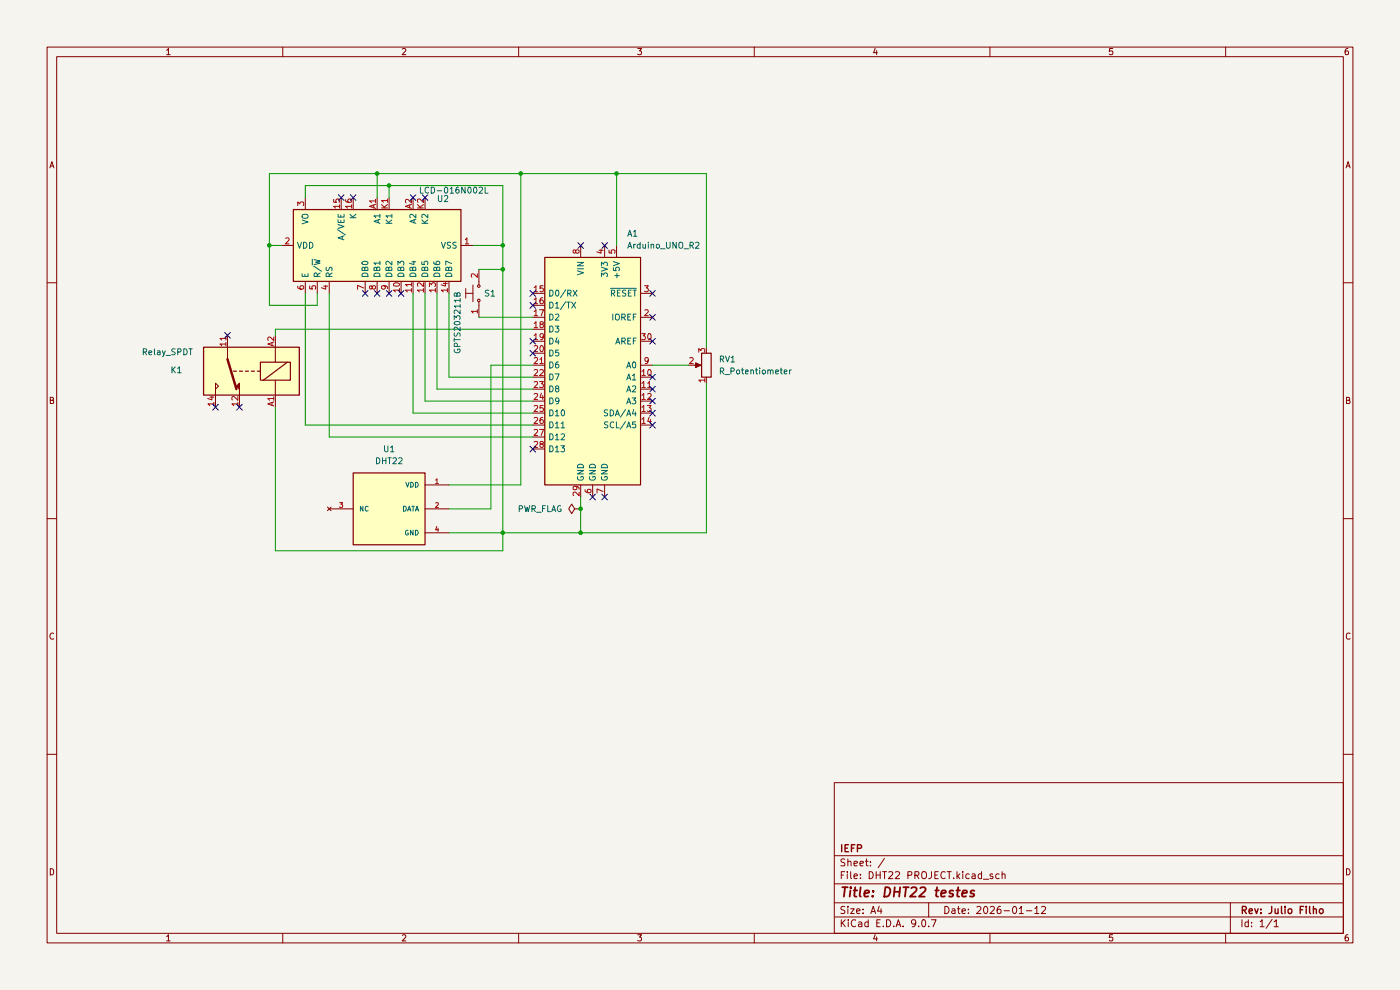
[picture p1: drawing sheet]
(kicad_sch
 (version 20250114)
 (generator "eeschema")
 (generator_version "9.0")
 (paper "A4")
 (title_block
  (title "DHT22 testes ")
  (date "2026-01-12")
  (rev "Julio Filho")
  (company "IEFP"))
 (lib_symbols
  (symbol "DHT22:DHT22"
   (pin_names
    (offset 1.016)) (exclude_from_sim no) (in_bom yes) (on_board yes)
   (property "Reference" "U" (at -7.62 8.382 0) (effects (font (size 1.27 1.27)) (justify left bottom)))
   (property "Value" "DHT22" (at -7.62 -10.16 0) (effects (font (size 1.27 1.27)) (justify left bottom)))
   (property "Footprint" "DHT22:XDCR_DHT22" (at 0 0 0) (effects (font (size 1.27 1.27)) (justify bottom) (hide yes)))
   (property "Datasheet" "" (at 0 0 0) (effects (font (size 1.27 1.27)) (hide yes)))
   (property "Description" "" (at 0 0 0) (effects (font (size 1.27 1.27)) (hide yes)))
   (property "MF" "Aosong Electronics" (at 0 0 0) (effects (font (size 1.27 1.27)) (justify bottom) (hide yes)))
   (property "MAXIMUM_PACKAGE_HEIGHT" "7.8 mm" (at 0 0 0) (effects (font (size 1.27 1.27)) (justify bottom) (hide yes)))
   (property "CREATOR" "KARTHIK" (at 0 0 0) (effects (font (size 1.27 1.27)) (justify bottom) (hide yes)))
   (property "Price" "None" (at 0 0 0) (effects (font (size 1.27 1.27)) (justify bottom) (hide yes)))
   (property "Package" "Package" (at 0 0 0) (effects (font (size 1.27 1.27)) (justify bottom) (hide yes)))
   (property "Check_prices" "https://www.snapeda.com/parts/DHT22/Aosong+Electronics/view-part/?ref=eda" (at 0 0 0) (effects (font (size 1.27 1.27)) (justify bottom) (hide yes)))
   (property "STANDARD" "IPC-7351B" (at 0 0 0) (effects (font (size 1.27 1.27)) (justify bottom) (hide yes)))
   (property "SnapEDA_Link" "https://www.snapeda.com/parts/DHT22/Aosong+Electronics/view-part/?ref=snap" (at 0 0 0) (effects (font (size 1.27 1.27)) (justify bottom) (hide yes)))
   (property "MP" "DHT22" (at 0 0 0) (effects (font (size 1.27 1.27)) (justify bottom) (hide yes)))
   (property "Description_1" "Capacitive-type humidity and temperature module/sensor" (at 0 0 0) (effects (font (size 1.27 1.27)) (justify bottom) (hide yes)))
   (property "Availability" "Not in stock" (at 0 0 0) (effects (font (size 1.27 1.27)) (justify bottom) (hide yes)))
   (property "MANUFACTURER" "Aosong Electronics" (at 0 0 0) (effects (font (size 1.27 1.27)) (justify bottom) (hide yes)))
   (symbol "DHT22_0_0"
    (rectangle (start -7.62 -7.62) (end 7.62 7.62) (stroke (width 0.254) (type default)) (fill (type background)))
    (pin no_connect line (at -12.7 0 0) (length 5.08) (name "NC" (effects (font (size 1.016 1.016)))) (number "3" (effects (font (size 1.016 1.016)))))
    (pin power_in line (at 12.7 5.08 180) (length 5.08) (name "VDD" (effects (font (size 1.016 1.016)))) (number "1" (effects (font (size 1.016 1.016)))))
    (pin bidirectional line (at 12.7 0 180) (length 5.08) (name "DATA" (effects (font (size 1.016 1.016)))) (number "2" (effects (font (size 1.016 1.016)))))
    (pin power_in line (at 12.7 -5.08 180) (length 5.08) (name "GND" (effects (font (size 1.016 1.016)))) (number "4" (effects (font (size 1.016 1.016))))))
   (embedded_fonts no))
  (symbol "Device:R_Potentiometer"
   (pin_names
    (offset 1.016) (hide yes)) (exclude_from_sim no) (in_bom yes) (on_board yes)
   (property "Reference" "RV" (at -4.445 0 90) (effects (font (size 1.27 1.27))))
   (property "Value" "R_Potentiometer" (at -2.54 0 90) (effects (font (size 1.27 1.27))))
   (property "Footprint" "" (at 0 0 0) (effects (font (size 1.27 1.27)) (hide yes)))
   (property "Datasheet" "~" (at 0 0 0) (effects (font (size 1.27 1.27)) (hide yes)))
   (property "Description" "Potentiometer" (at 0 0 0) (effects (font (size 1.27 1.27)) (hide yes)))
   (symbol "R_Potentiometer_0_1"
    (rectangle (start 1.016 2.54) (end -1.016 -2.54) (stroke (width 0.254) (type default)) (fill (type none)))
    (polyline (pts (xy 1.143 0) (xy 2.286 0.508) (xy 2.286 -0.508) (xy 1.143 0)) (stroke (width 0) (type default)) (fill (type outline)))
    (polyline (pts (xy 2.54 0) (xy 1.524 0)) (stroke (width 0) (type default)) (fill (type none))))
   (symbol "R_Potentiometer_1_1"
    (pin passive line (at 0 3.81 270) (length 1.27) (name "1" (effects (font (size 1.27 1.27)))) (number "1" (effects (font (size 1.27 1.27)))))
    (pin passive line (at 0 -3.81 90) (length 1.27) (name "3" (effects (font (size 1.27 1.27)))) (number "3" (effects (font (size 1.27 1.27)))))
    (pin passive line (at 3.81 0 180) (length 1.27) (name "2" (effects (font (size 1.27 1.27)))) (number "2" (effects (font (size 1.27 1.27))))))
   (embedded_fonts no))
  (symbol "Display_Character:LCD-016N002L" (exclude_from_sim no) (in_bom yes) (on_board yes)
   (property "Reference" "U" (at -6.35 18.796 0) (effects (font (size 1.27 1.27))))
   (property "Value" "LCD-016N002L" (at 8.636 18.796 0) (effects (font (size 1.27 1.27))))
   (property "Footprint" "Display:LCD-016N002L" (at 0.508 -23.368 0) (effects (font (size 1.27 1.27)) (hide yes)))
   (property "Datasheet" "http://www.vishay.com/docs/37299/37299.pdf" (at 12.7 -7.62 0) (effects (font (size 1.27 1.27)) (hide yes)))
   (property "Description" "LCD 12x2, 8 bit parallel bus, 3V or 5V VDD" (at 0 0 0) (effects (font (size 1.27 1.27)) (hide yes)))
   (symbol "LCD-016N002L_1_1"
    (rectangle (start -7.62 17.78) (end 7.62 -17.78) (stroke (width 0.254) (type default)) (fill (type background)))
    (pin input line (at -10.16 15.24 0) (length 2.54) (name "E" (effects (font (size 1.27 1.27)))) (number "6" (effects (font (size 1.27 1.27)))))
    (pin input line (at -10.16 12.7 0) (length 2.54) (name "R/~{W}" (effects (font (size 1.27 1.27)))) (number "5" (effects (font (size 1.27 1.27)))))
    (pin input line (at -10.16 10.16 0) (length 2.54) (name "RS" (effects (font (size 1.27 1.27)))) (number "4" (effects (font (size 1.27 1.27)))))
    (pin bidirectional line (at -10.16 2.54 0) (length 2.54) (name "DB0" (effects (font (size 1.27 1.27)))) (number "7" (effects (font (size 1.27 1.27)))))
    (pin bidirectional line (at -10.16 0 0) (length 2.54) (name "DB1" (effects (font (size 1.27 1.27)))) (number "8" (effects (font (size 1.27 1.27)))))
    (pin bidirectional line (at -10.16 -2.54 0) (length 2.54) (name "DB2" (effects (font (size 1.27 1.27)))) (number "9" (effects (font (size 1.27 1.27)))))
    (pin bidirectional line (at -10.16 -5.08 0) (length 2.54) (name "DB3" (effects (font (size 1.27 1.27)))) (number "10" (effects (font (size 1.27 1.27)))))
    (pin bidirectional line (at -10.16 -7.62 0) (length 2.54) (name "DB4" (effects (font (size 1.27 1.27)))) (number "11" (effects (font (size 1.27 1.27)))))
    (pin bidirectional line (at -10.16 -10.16 0) (length 2.54) (name "DB5" (effects (font (size 1.27 1.27)))) (number "12" (effects (font (size 1.27 1.27)))))
    (pin bidirectional line (at -10.16 -12.7 0) (length 2.54) (name "DB6" (effects (font (size 1.27 1.27)))) (number "13" (effects (font (size 1.27 1.27)))))
    (pin bidirectional line (at -10.16 -15.24 0) (length 2.54) (name "DB7" (effects (font (size 1.27 1.27)))) (number "14" (effects (font (size 1.27 1.27)))))
    (pin power_in line (at 0 20.32 270) (length 2.54) (name "VDD" (effects (font (size 1.27 1.27)))) (number "2" (effects (font (size 1.27 1.27)))))
    (pin power_in line (at 0 -20.32 90) (length 2.54) (name "VSS" (effects (font (size 1.27 1.27)))) (number "1" (effects (font (size 1.27 1.27)))))
    (pin input line (at 10.16 15.24 180) (length 2.54) (name "VO" (effects (font (size 1.27 1.27)))) (number "3" (effects (font (size 1.27 1.27)))))
    (pin power_in line (at 10.16 7.62 180) (length 2.54) (name "A/VEE" (effects (font (size 1.27 1.27)))) (number "15" (effects (font (size 1.27 1.27)))))
    (pin power_in line (at 10.16 5.08 180) (length 2.54) (name "K" (effects (font (size 1.27 1.27)))) (number "16" (effects (font (size 1.27 1.27)))))
    (pin power_in line (at 10.16 0 180) (length 2.54) (name "A1" (effects (font (size 1.27 1.27)))) (number "A1" (effects (font (size 1.27 1.27)))))
    (pin power_in line (at 10.16 -2.54 180) (length 2.54) (name "K1" (effects (font (size 1.27 1.27)))) (number "K1" (effects (font (size 1.27 1.27)))))
    (pin power_in line (at 10.16 -7.62 180) (length 2.54) (name "A2" (effects (font (size 1.27 1.27)))) (number "A2" (effects (font (size 1.27 1.27)))))
    (pin power_in line (at 10.16 -10.16 180) (length 2.54) (name "K2" (effects (font (size 1.27 1.27)))) (number "K2" (effects (font (size 1.27 1.27))))))
   (embedded_fonts no))
  (symbol "MCU_Module:Arduino_UNO_R2" (exclude_from_sim no) (in_bom yes) (on_board yes)
   (property "Reference" "A" (at -10.16 23.495 0) (effects (font (size 1.27 1.27)) (justify left bottom)))
   (property "Value" "Arduino_UNO_R2" (at 5.08 -26.67 0) (effects (font (size 1.27 1.27)) (justify left top)))
   (property "Footprint" "Module:Arduino_UNO_R2" (at 0 0 0) (effects (font (size 1.27 1.27)
    (italic yes)) (hide yes)))
   (property "Datasheet" "https://www.arduino.cc/en/Main/arduinoBoardUno" (at 0 0 0) (effects (font (size 1.27 1.27)) (hide yes)))
   (property "Description" "Arduino UNO Microcontroller Module, release 2" (at 0 0 0) (effects (font (size 1.27 1.27)) (hide yes)))
   (symbol "Arduino_UNO_R2_0_1"
    (rectangle (start -10.16 22.86) (end 10.16 -25.4) (stroke (width 0.254) (type default)) (fill (type background))))
   (symbol "Arduino_UNO_R2_1_1"
    (pin bidirectional line (at -12.7 15.24 0) (length 2.54) (name "D0/RX" (effects (font (size 1.27 1.27)))) (number "15" (effects (font (size 1.27 1.27)))))
    (pin bidirectional line (at -12.7 12.7 0) (length 2.54) (name "D1/TX" (effects (font (size 1.27 1.27)))) (number "16" (effects (font (size 1.27 1.27)))))
    (pin bidirectional line (at -12.7 10.16 0) (length 2.54) (name "D2" (effects (font (size 1.27 1.27)))) (number "17" (effects (font (size 1.27 1.27)))))
    (pin bidirectional line (at -12.7 7.62 0) (length 2.54) (name "D3" (effects (font (size 1.27 1.27)))) (number "18" (effects (font (size 1.27 1.27)))))
    (pin bidirectional line (at -12.7 5.08 0) (length 2.54) (name "D4" (effects (font (size 1.27 1.27)))) (number "19" (effects (font (size 1.27 1.27)))))
    (pin bidirectional line (at -12.7 2.54 0) (length 2.54) (name "D5" (effects (font (size 1.27 1.27)))) (number "20" (effects (font (size 1.27 1.27)))))
    (pin bidirectional line (at -12.7 0 0) (length 2.54) (name "D6" (effects (font (size 1.27 1.27)))) (number "21" (effects (font (size 1.27 1.27)))))
    (pin bidirectional line (at -12.7 -2.54 0) (length 2.54) (name "D7" (effects (font (size 1.27 1.27)))) (number "22" (effects (font (size 1.27 1.27)))))
    (pin bidirectional line (at -12.7 -5.08 0) (length 2.54) (name "D8" (effects (font (size 1.27 1.27)))) (number "23" (effects (font (size 1.27 1.27)))))
    (pin bidirectional line (at -12.7 -7.62 0) (length 2.54) (name "D9" (effects (font (size 1.27 1.27)))) (number "24" (effects (font (size 1.27 1.27)))))
    (pin bidirectional line (at -12.7 -10.16 0) (length 2.54) (name "D10" (effects (font (size 1.27 1.27)))) (number "25" (effects (font (size 1.27 1.27)))))
    (pin bidirectional line (at -12.7 -12.7 0) (length 2.54) (name "D11" (effects (font (size 1.27 1.27)))) (number "26" (effects (font (size 1.27 1.27)))))
    (pin bidirectional line (at -12.7 -15.24 0) (length 2.54) (name "D12" (effects (font (size 1.27 1.27)))) (number "27" (effects (font (size 1.27 1.27)))))
    (pin bidirectional line (at -12.7 -17.78 0) (length 2.54) (name "D13" (effects (font (size 1.27 1.27)))) (number "28" (effects (font (size 1.27 1.27)))))
    (pin no_connect line (at -10.16 -20.32 0) (length 2.54) (hide yes) (name "NC" (effects (font (size 1.27 1.27)))) (number "1" (effects (font (size 1.27 1.27)))))
    (pin power_in line (at -2.54 25.4 270) (length 2.54) (name "VIN" (effects (font (size 1.27 1.27)))) (number "8" (effects (font (size 1.27 1.27)))))
    (pin power_in line (at -2.54 -27.94 90) (length 2.54) (name "GND" (effects (font (size 1.27 1.27)))) (number "29" (effects (font (size 1.27 1.27)))))
    (pin power_in line (at 0 -27.94 90) (length 2.54) (name "GND" (effects (font (size 1.27 1.27)))) (number "6" (effects (font (size 1.27 1.27)))))
    (pin power_out line (at 2.54 25.4 270) (length 2.54) (name "3V3" (effects (font (size 1.27 1.27)))) (number "4" (effects (font (size 1.27 1.27)))))
    (pin power_in line (at 2.54 -27.94 90) (length 2.54) (name "GND" (effects (font (size 1.27 1.27)))) (number "7" (effects (font (size 1.27 1.27)))))
    (pin power_out line (at 5.08 25.4 270) (length 2.54) (name "+5V" (effects (font (size 1.27 1.27)))) (number "5" (effects (font (size 1.27 1.27)))))
    (pin input line (at 12.7 15.24 180) (length 2.54) (name "~{RESET}" (effects (font (size 1.27 1.27)))) (number "3" (effects (font (size 1.27 1.27)))))
    (pin output line (at 12.7 10.16 180) (length 2.54) (name "IOREF" (effects (font (size 1.27 1.27)))) (number "2" (effects (font (size 1.27 1.27)))))
    (pin input line (at 12.7 5.08 180) (length 2.54) (name "AREF" (effects (font (size 1.27 1.27)))) (number "30" (effects (font (size 1.27 1.27)))))
    (pin bidirectional line (at 12.7 0 180) (length 2.54) (name "A0" (effects (font (size 1.27 1.27)))) (number "9" (effects (font (size 1.27 1.27)))))
    (pin bidirectional line (at 12.7 -2.54 180) (length 2.54) (name "A1" (effects (font (size 1.27 1.27)))) (number "10" (effects (font (size 1.27 1.27)))))
    (pin bidirectional line (at 12.7 -5.08 180) (length 2.54) (name "A2" (effects (font (size 1.27 1.27)))) (number "11" (effects (font (size 1.27 1.27)))))
    (pin bidirectional line (at 12.7 -7.62 180) (length 2.54) (name "A3" (effects (font (size 1.27 1.27)))) (number "12" (effects (font (size 1.27 1.27)))))
    (pin bidirectional line (at 12.7 -10.16 180) (length 2.54) (name "SDA/A4" (effects (font (size 1.27 1.27)))) (number "13" (effects (font (size 1.27 1.27)))))
    (pin bidirectional line (at 12.7 -12.7 180) (length 2.54) (name "SCL/A5" (effects (font (size 1.27 1.27)))) (number "14" (effects (font (size 1.27 1.27))))))
   (embedded_fonts no))
  (symbol "Relay:Relay_SPDT" (exclude_from_sim no) (in_bom yes) (on_board yes)
   (property "Reference" "K" (at 11.43 3.81 0) (effects (font (size 1.27 1.27)) (justify left)))
   (property "Value" "Relay_SPDT" (at 11.43 1.27 0) (effects (font (size 1.27 1.27)) (justify left)))
   (property "Footprint" "" (at 11.43 -1.27 0) (effects (font (size 1.27 1.27)) (justify left) (hide yes)))
   (property "Datasheet" "~" (at 0 0 0) (effects (font (size 1.27 1.27)) (hide yes)))
   (property "Description" "Relay SPDT, monostable, EN50005" (at 0 0 0) (effects (font (size 1.27 1.27)) (hide yes)))
   (symbol "Relay_SPDT_0_0"
    (polyline (pts (xy 7.62 5.08) (xy 7.62 2.54) (xy 6.985 3.175) (xy 7.62 3.81)) (stroke (width 0) (type default)) (fill (type none))))
   (symbol "Relay_SPDT_0_1"
    (rectangle (start -10.16 5.08) (end 10.16 -5.08) (stroke (width 0.254) (type default)) (fill (type background)))
    (rectangle (start -8.255 1.905) (end -1.905 -1.905) (stroke (width 0.254) (type default)) (fill (type none)))
    (polyline (pts (xy -7.62 -1.905) (xy -2.54 1.905)) (stroke (width 0.254) (type default)) (fill (type none)))
    (polyline (pts (xy -5.08 5.08) (xy -5.08 1.905)) (stroke (width 0) (type default)) (fill (type none)))
    (polyline (pts (xy -5.08 -5.08) (xy -5.08 -1.905)) (stroke (width 0) (type default)) (fill (type none)))
    (polyline (pts (xy -1.905 0) (xy -1.27 0)) (stroke (width 0.254) (type default)) (fill (type none)))
    (polyline (pts (xy -0.635 0) (xy 0 0)) (stroke (width 0.254) (type default)) (fill (type none)))
    (polyline (pts (xy 0.635 0) (xy 1.27 0)) (stroke (width 0.254) (type default)) (fill (type none)))
    (polyline (pts (xy 1.905 0) (xy 2.54 0)) (stroke (width 0.254) (type default)) (fill (type none)))
    (polyline (pts (xy 2.54 5.08) (xy 2.54 2.54) (xy 3.175 3.175) (xy 2.54 3.81)) (stroke (width 0) (type default)) (fill (type outline)))
    (polyline (pts (xy 3.175 0) (xy 3.81 0)) (stroke (width 0.254) (type default)) (fill (type none)))
    (polyline (pts (xy 5.08 -2.54) (xy 3.175 3.81)) (stroke (width 0.508) (type default)) (fill (type none)))
    (polyline (pts (xy 5.08 -2.54) (xy 5.08 -5.08)) (stroke (width 0) (type default)) (fill (type none))))
   (symbol "Relay_SPDT_1_1"
    (pin passive line (at -5.08 7.62 270) (length 2.54) (name "~" (effects (font (size 1.27 1.27)))) (number "A1" (effects (font (size 1.27 1.27)))))
    (pin passive line (at -5.08 -7.62 90) (length 2.54) (name "~" (effects (font (size 1.27 1.27)))) (number "A2" (effects (font (size 1.27 1.27)))))
    (pin passive line (at 2.54 7.62 270) (length 2.54) (name "~" (effects (font (size 1.27 1.27)))) (number "12" (effects (font (size 1.27 1.27)))))
    (pin passive line (at 5.08 -7.62 90) (length 2.54) (name "~" (effects (font (size 1.27 1.27)))) (number "11" (effects (font (size 1.27 1.27)))))
    (pin passive line (at 7.62 7.62 270) (length 2.54) (name "~" (effects (font (size 1.27 1.27)))) (number "14" (effects (font (size 1.27 1.27))))))
   (embedded_fonts no))
  (symbol "dk_Pushbutton-Switches:GPTS203211B"
   (pin_names
    (offset 1.016)) (exclude_from_sim no) (in_bom yes) (on_board yes)
   (property "Reference" "S" (at -3.81 3.81 0) (effects (font (size 1.27 1.27))))
   (property "Value" "GPTS203211B" (at 0 -2.54 0) (effects (font (size 1.27 1.27))))
   (property "Footprint" "digikey-footprints:PushButton_12x12mm_THT_GPTS203211B" (at 5.08 5.08 0) (effects (font (size 1.27 1.27)) (justify left) (hide yes)))
   (property "Datasheet" "http://switches-connectors-custom.cwind.com/Asset/GPTS203211BR2.pdf" (at 5.08 7.62 0) (effects (font (size 1.524 1.524)) (justify left) (hide yes)))
   (property "Description" "SWITCH PUSHBUTTON SPST 1A 30V" (at 0 0 0) (effects (font (size 1.27 1.27)) (hide yes)))
   (property "Digi-Key_PN" "CW181-ND" (at 5.08 10.16 0) (effects (font (size 1.524 1.524)) (justify left) (hide yes)))
   (property "MPN" "GPTS203211B" (at 5.08 12.7 0) (effects (font (size 1.524 1.524)) (justify left) (hide yes)))
   (property "Category" "Switches" (at 5.08 15.24 0) (effects (font (size 1.524 1.524)) (justify left) (hide yes)))
   (property "Family" "Pushbutton Switches" (at 5.08 17.78 0) (effects (font (size 1.524 1.524)) (justify left) (hide yes)))
   (property "DK_Datasheet_Link" "http://switches-connectors-custom.cwind.com/Asset/GPTS203211BR2.pdf" (at 5.08 20.32 0) (effects (font (size 1.524 1.524)) (justify left) (hide yes)))
   (property "DK_Detail_Page" "/product-detail/en/cw-industries/GPTS203211B/CW181-ND/3190590" (at 5.08 22.86 0) (effects (font (size 1.524 1.524)) (justify left) (hide yes)))
   (property "Description_1" "SWITCH PUSHBUTTON SPST 1A 30V" (at 5.08 25.4 0) (effects (font (size 1.524 1.524)) (justify left) (hide yes)))
   (property "Manufacturer" "CW Industries" (at 5.08 27.94 0) (effects (font (size 1.524 1.524)) (justify left) (hide yes)))
   (property "Status" "Active" (at 5.08 30.48 0) (effects (font (size 1.524 1.524)) (justify left) (hide yes)))
   (symbol "GPTS203211B_0_1"
    (polyline (pts (xy -2.54 0) (xy -1.778 0)) (stroke (width 0) (type solid)) (fill (type none)))
    (polyline (pts (xy -1.778 1.27) (xy 1.778 1.27)) (stroke (width 0) (type solid)) (fill (type none)))
    (circle (center -1.524 0) (radius 0.254) (stroke (width 0) (type solid)) (fill (type none)))
    (polyline (pts (xy -1.016 2.794) (xy 1.016 2.794)) (stroke (width 0) (type solid)) (fill (type none)))
    (polyline (pts (xy 0 1.27) (xy 0 2.794)) (stroke (width 0) (type solid)) (fill (type none)))
    (circle (center 1.524 0) (radius 0.254) (stroke (width 0) (type solid)) (fill (type none)))
    (polyline (pts (xy 2.54 0) (xy 1.778 0)) (stroke (width 0) (type solid)) (fill (type none))))
   (symbol "GPTS203211B_1_1"
    (pin passive line (at -5.08 0 0) (length 2.54) (name "~" (effects (font (size 1.27 1.27)))) (number "1" (effects (font (size 1.27 1.27)))))
    (pin passive line (at 5.08 0 180) (length 2.54) (name "~" (effects (font (size 1.27 1.27)))) (number "2" (effects (font (size 1.27 1.27))))))
   (embedded_fonts no))
  (symbol "power:PWR_FLAG"
   (power)
   (pin_numbers (hide yes))
   (pin_names
    (offset 0) (hide yes)) (exclude_from_sim no) (in_bom yes) (on_board yes)
   (property "Reference" "#FLG" (at 0 1.905 0) (effects (font (size 1.27 1.27)) (hide yes)))
   (property "Value" "PWR_FLAG" (at 0 3.81 0) (effects (font (size 1.27 1.27))))
   (property "Footprint" "" (at 0 0 0) (effects (font (size 1.27 1.27)) (hide yes)))
   (property "Datasheet" "~" (at 0 0 0) (effects (font (size 1.27 1.27)) (hide yes)))
   (property "Description" "Special symbol for telling ERC where power comes from" (at 0 0 0) (effects (font (size 1.27 1.27)) (hide yes)))
   (symbol "PWR_FLAG_0_0"
    (pin power_out line (at 0 0 90) (length 0) (name "~" (effects (font (size 1.27 1.27)))) (number "1" (effects (font (size 1.27 1.27))))))
   (symbol "PWR_FLAG_0_1"
    (polyline (pts (xy 0 0) (xy 0 1.27) (xy -1.016 1.905) (xy 0 2.54) (xy 1.016 1.905) (xy 0 1.27)) (stroke (width 0) (type default)) (fill (type none))))
   (embedded_fonts no)))
 (junction
  (at 123.19 113.03)
  (diameter 0)
  (color 0 0 0 0))
 (junction
  (at 80.01 36.83)
  (diameter 0)
  (color 0 0 0 0))
 (junction
  (at 82.55 39.37)
  (diameter 0)
  (color 0 0 0 0))
 (junction
  (at 123.19 107.95)
  (diameter 0)
  (color 0 0 0 0))
 (junction
  (at 110.49 36.83)
  (diameter 0)
  (color 0 0 0 0))
 (junction
  (at 106.68 57.15)
  (diameter 0)
  (color 0 0 0 0))
 (junction
  (at 57.15 52.07)
  (diameter 0)
  (color 0 0 0 0))
 (junction
  (at 106.68 113.03)
  (diameter 0)
  (color 0 0 0 0))
 (junction
  (at 130.81 36.83)
  (diameter 0)
  (color 0 0 0 0))
 (junction
  (at 106.68 52.07)
  (diameter 0)
  (color 0 0 0 0))
 (no_connect
  (at 138.43 62.23))
 (no_connect
  (at 138.43 67.31))
 (no_connect
  (at 90.17 41.91))
 (no_connect
  (at 138.43 72.39))
 (no_connect
  (at 45.72 86.36))
 (no_connect
  (at 138.43 82.55))
 (no_connect
  (at 125.73 105.41))
 (no_connect
  (at 77.47 62.23))
 (no_connect
  (at 87.63 41.91))
 (no_connect
  (at 85.09 62.23))
 (no_connect
  (at 138.43 90.17))
 (no_connect
  (at 128.27 52.07))
 (no_connect
  (at 138.43 87.63))
 (no_connect
  (at 128.27 105.41))
 (no_connect
  (at 138.43 85.09))
 (no_connect
  (at 113.03 64.77))
 (no_connect
  (at 80.01 62.23))
 (no_connect
  (at 123.19 52.07))
 (no_connect
  (at 82.55 62.23))
 (no_connect
  (at 138.43 80.01))
 (no_connect
  (at 113.03 72.39))
 (no_connect
  (at 48.26 71.12))
 (no_connect
  (at 113.03 62.23))
 (no_connect
  (at 50.8 86.36))
 (no_connect
  (at 113.03 95.25))
 (no_connect
  (at 74.93 41.91))
 (no_connect
  (at 113.03 74.93))
 (no_connect
  (at 72.39 41.91))
 (wire
  (pts (xy 57.15 36.83) (xy 80.01 36.83))
  (stroke (width 0) (type default)))
 (wire
  (pts (xy 82.55 39.37) (xy 106.68 39.37))
  (stroke (width 0) (type default)))
 (wire
  (pts (xy 110.49 36.83) (xy 80.01 36.83))
  (stroke (width 0) (type default)))
 (wire
  (pts (xy 130.81 52.07) (xy 130.81 36.83))
  (stroke (width 0) (type default)))
 (wire
  (pts (xy 149.86 36.83) (xy 149.86 73.66))
  (stroke (width 0) (type default)))
 (wire
  (pts (xy 64.77 39.37) (xy 82.55 39.37))
  (stroke (width 0) (type default)))
 (wire
  (pts (xy 106.68 39.37) (xy 106.68 52.07))
  (stroke (width 0) (type default)))
 (wire
  (pts (xy 90.17 85.09) (xy 90.17 62.23))
  (stroke (width 0) (type default)))
 (wire
  (pts (xy 113.03 90.17) (xy 64.77 90.17))
  (stroke (width 0) (type default)))
 (wire
  (pts (xy 64.77 90.17) (xy 64.77 62.23))
  (stroke (width 0) (type default)))
 (wire
  (pts (xy 106.68 113.03) (xy 95.25 113.03))
  (stroke (width 0) (type default)))
 (wire
  (pts (xy 57.15 64.77) (xy 57.15 52.07))
  (stroke (width 0) (type default)))
 (wire
  (pts (xy 58.42 86.36) (xy 58.42 116.84))
  (stroke (width 0) (type default)))
 (wire
  (pts (xy 113.03 77.47) (xy 104.14 77.47))
  (stroke (width 0) (type default)))
 (wire
  (pts (xy 58.42 69.85) (xy 58.42 71.12))
  (stroke (width 0) (type default)))
 (wire
  (pts (xy 113.03 82.55) (xy 92.71 82.55))
  (stroke (width 0) (type default)))
 (wire
  (pts (xy 58.42 116.84) (xy 106.68 116.84))
  (stroke (width 0) (type default)))
 (wire
  (pts (xy 64.77 41.91) (xy 64.77 39.37))
  (stroke (width 0) (type default)))
 (wire
  (pts (xy 92.71 82.55) (xy 92.71 62.23))
  (stroke (width 0) (type default)))
 (wire
  (pts (xy 106.68 52.07) (xy 106.68 57.15))
  (stroke (width 0) (type default)))
 (wire
  (pts (xy 67.31 62.23) (xy 67.31 64.77))
  (stroke (width 0) (type default)))
 (wire
  (pts (xy 123.19 107.95) (xy 123.19 113.03))
  (stroke (width 0) (type default)))
 (wire
  (pts (xy 123.19 113.03) (xy 149.86 113.03))
  (stroke (width 0) (type default)))
 (wire
  (pts (xy 130.81 36.83) (xy 149.86 36.83))
  (stroke (width 0) (type default)))
 (wire
  (pts (xy 113.03 69.85) (xy 58.42 69.85))
  (stroke (width 0) (type default)))
 (wire
  (pts (xy 123.19 105.41) (xy 123.19 107.95))
  (stroke (width 0) (type default)))
 (wire
  (pts (xy 100.33 52.07) (xy 106.68 52.07))
  (stroke (width 0) (type default)))
 (wire
  (pts (xy 113.03 92.71) (xy 69.85 92.71))
  (stroke (width 0) (type default)))
 (wire
  (pts (xy 57.15 52.07) (xy 59.69 52.07))
  (stroke (width 0) (type default)))
 (wire
  (pts (xy 106.68 57.15) (xy 106.68 113.03))
  (stroke (width 0) (type default)))
 (wire
  (pts (xy 110.49 102.87) (xy 95.25 102.87))
  (stroke (width 0) (type default)))
 (wire
  (pts (xy 95.25 80.01) (xy 95.25 62.23))
  (stroke (width 0) (type default)))
 (wire
  (pts (xy 113.03 80.01) (xy 95.25 80.01))
  (stroke (width 0) (type default)))
 (wire
  (pts (xy 149.86 113.03) (xy 149.86 81.28))
  (stroke (width 0) (type default)))
 (wire
  (pts (xy 82.55 41.91) (xy 82.55 39.37))
  (stroke (width 0) (type default)))
 (wire
  (pts (xy 130.81 36.83) (xy 110.49 36.83))
  (stroke (width 0) (type default)))
 (wire
  (pts (xy 113.03 85.09) (xy 90.17 85.09))
  (stroke (width 0) (type default)))
 (wire
  (pts (xy 138.43 77.47) (xy 146.05 77.47))
  (stroke (width 0) (type default)))
 (wire
  (pts (xy 101.6 67.31) (xy 113.03 67.31))
  (stroke (width 0) (type default)))
 (wire
  (pts (xy 113.03 87.63) (xy 87.63 87.63))
  (stroke (width 0) (type default)))
 (wire
  (pts (xy 101.6 57.15) (xy 106.68 57.15))
  (stroke (width 0) (type default)))
 (wire
  (pts (xy 106.68 116.84) (xy 106.68 113.03))
  (stroke (width 0) (type default)))
 (wire
  (pts (xy 110.49 36.83) (xy 110.49 102.87))
  (stroke (width 0) (type default)))
 (wire
  (pts (xy 69.85 92.71) (xy 69.85 62.23))
  (stroke (width 0) (type default)))
 (wire
  (pts (xy 80.01 36.83) (xy 80.01 41.91))
  (stroke (width 0) (type default)))
 (wire
  (pts (xy 104.14 77.47) (xy 104.14 107.95))
  (stroke (width 0) (type default)))
 (wire
  (pts (xy 67.31 64.77) (xy 57.15 64.77))
  (stroke (width 0) (type default)))
 (wire
  (pts (xy 87.63 87.63) (xy 87.63 62.23))
  (stroke (width 0) (type default)))
 (wire
  (pts (xy 123.19 113.03) (xy 106.68 113.03))
  (stroke (width 0) (type default)))
 (wire
  (pts (xy 104.14 107.95) (xy 95.25 107.95))
  (stroke (width 0) (type default)))
 (wire
  (pts (xy 57.15 36.83) (xy 57.15 52.07))
  (stroke (width 0) (type default)))
 (symbol
  (lib_id "Relay:Relay_SPDT")
  (at 53.34 78.74 180)
  (unit 1)
  (exclude_from_sim no)
  (in_bom yes)
  (on_board yes)
  (dnp no)
  (property "Reference" "K1" (at 36.068 78.486 0) (effects (font (size 1.27 1.27)) (justify right)))
  (property "Value" "Relay_SPDT" (at 29.972 74.676 0) (effects (font (size 1.27 1.27)) (justify right)))
  (property "Footprint" "Relay_THT:Relay_SPDT_CUI_SR5" (at 41.91 77.47 0) (effects (font (size 1.27 1.27)) (justify left) (hide yes)))
  (property "Datasheet" "~" (at 53.34 78.74 0) (effects (font (size 1.27 1.27)) (hide yes)))
  (property "Description" "Relay SPDT, monostable, EN50005" (at 53.34 78.74 0) (effects (font (size 1.27 1.27)) (hide yes)))
  (pin "14")
  (pin "11")
  (pin "A1")
  (pin "12")
  (pin "A2"))
 (symbol
  (lib_id "MCU_Module:Arduino_UNO_R2")
  (at 125.73 77.47 0)
  (unit 1)
  (exclude_from_sim no)
  (in_bom yes)
  (on_board yes)
  (dnp no)
  (fields_autoplaced yes)
  (property "Reference" "A1" (at 132.9533 49.53 0) (effects (font (size 1.27 1.27)) (justify left)))
  (property "Value" "Arduino_UNO_R2" (at 132.9533 52.07 0) (effects (font (size 1.27 1.27)) (justify left)))
  (property "Footprint" "Module:Arduino_UNO_R2" (at 125.73 77.47 0) (effects (font (size 1.27 1.27)
    (italic yes)) (hide yes)))
  (property "Datasheet" "https://www.arduino.cc/en/Main/arduinoBoardUno" (at 125.73 77.47 0) (effects (font (size 1.27 1.27)) (hide yes)))
  (property "Description" "Arduino UNO Microcontroller Module, release 2" (at 125.73 77.47 0) (effects (font (size 1.27 1.27)) (hide yes)))
  (pin "7")
  (pin "18")
  (pin "3")
  (pin "2")
  (pin "9")
  (pin "25")
  (pin "20")
  (pin "22")
  (pin "8")
  (pin "10")
  (pin "12")
  (pin "14")
  (pin "23")
  (pin "30")
  (pin "11")
  (pin "16")
  (pin "29")
  (pin "28")
  (pin "13")
  (pin "15")
  (pin "24")
  (pin "19")
  (pin "26")
  (pin "21")
  (pin "1")
  (pin "27")
  (pin "4")
  (pin "6")
  (pin "17")
  (pin "5"))
 (symbol
  (lib_id "DHT22:DHT22")
  (at 82.55 107.95 0)
  (unit 1)
  (exclude_from_sim no)
  (in_bom yes)
  (on_board yes)
  (dnp no)
  (fields_autoplaced yes)
  (property "Reference" "U1" (at 82.55 95.25 0) (effects (font (size 1.27 1.27))))
  (property "Value" "DHT22" (at 82.55 97.79 0) (effects (font (size 1.27 1.27))))
  (property "Footprint" "DHT22:XDCR_DHT22" (at 82.55 107.95 0) (effects (font (size 1.27 1.27)) (justify bottom) (hide yes)))
  (property "Datasheet" "" (at 82.55 107.95 0) (effects (font (size 1.27 1.27)) (hide yes)))
  (property "Description" "" (at 82.55 107.95 0) (effects (font (size 1.27 1.27)) (hide yes)))
  (property "MF" "Aosong Electronics" (at 82.55 107.95 0) (effects (font (size 1.27 1.27)) (justify bottom) (hide yes)))
  (property "MAXIMUM_PACKAGE_HEIGHT" "7.8 mm" (at 82.55 107.95 0) (effects (font (size 1.27 1.27)) (justify bottom) (hide yes)))
  (property "CREATOR" "KARTHIK" (at 82.55 107.95 0) (effects (font (size 1.27 1.27)) (justify bottom) (hide yes)))
  (property "Price" "None" (at 82.55 107.95 0) (effects (font (size 1.27 1.27)) (justify bottom) (hide yes)))
  (property "Package" "Package" (at 82.55 107.95 0) (effects (font (size 1.27 1.27)) (justify bottom) (hide yes)))
  (property "Check_prices" "https://www.snapeda.com/parts/DHT22/Aosong+Electronics/view-part/?ref=eda" (at 82.55 107.95 0) (effects (font (size 1.27 1.27)) (justify bottom) (hide yes)))
  (property "STANDARD" "IPC-7351B" (at 82.55 107.95 0) (effects (font (size 1.27 1.27)) (justify bottom) (hide yes)))
  (property "SnapEDA_Link" "https://www.snapeda.com/parts/DHT22/Aosong+Electronics/view-part/?ref=snap" (at 82.55 107.95 0) (effects (font (size 1.27 1.27)) (justify bottom) (hide yes)))
  (property "MP" "DHT22" (at 82.55 107.95 0) (effects (font (size 1.27 1.27)) (justify bottom) (hide yes)))
  (property "Description_1" "Capacitive-type humidity and temperature module/sensor" (at 82.55 107.95 0) (effects (font (size 1.27 1.27)) (justify bottom) (hide yes)))
  (property "Availability" "Not in stock" (at 82.55 107.95 0) (effects (font (size 1.27 1.27)) (justify bottom) (hide yes)))
  (property "MANUFACTURER" "Aosong Electronics" (at 82.55 107.95 0) (effects (font (size 1.27 1.27)) (justify bottom) (hide yes)))
  (pin "1")
  (pin "3")
  (pin "4")
  (pin "2"))
 (symbol
  (lib_id "Device:R_Potentiometer")
  (at 149.86 77.47 180)
  (unit 1)
  (exclude_from_sim no)
  (in_bom yes)
  (on_board yes)
  (dnp no)
  (fields_autoplaced yes)
  (property "Reference" "RV1" (at 152.4 76.1999 0) (effects (font (size 1.27 1.27)) (justify right)))
  (property "Value" "R_Potentiometer" (at 152.4 78.7399 0) (effects (font (size 1.27 1.27)) (justify right)))
  (property "Footprint" "Potentiometer_THT:Potentiometer_Bourns_3296W_Vertical" (at 149.86 77.47 0) (effects (font (size 1.27 1.27)) (hide yes)))
  (property "Datasheet" "~" (at 149.86 77.47 0) (effects (font (size 1.27 1.27)) (hide yes)))
  (property "Description" "Potentiometer" (at 149.86 77.47 0) (effects (font (size 1.27 1.27)) (hide yes)))
  (pin "2")
  (pin "3")
  (pin "1"))
 (symbol
  (lib_id "Display_Character:LCD-016N002L")
  (at 80.01 52.07 90)
  (unit 1)
  (exclude_from_sim no)
  (in_bom yes)
  (on_board yes)
  (dnp no)
  (property "Reference" "U2" (at 93.98 42.164 90) (effects (font (size 1.27 1.27))))
  (property "Value" "LCD-016N002L" (at 96.266 40.386 90) (effects (font (size 1.27 1.27))))
  (property "Footprint" "Display:LCD-016N002L" (at 103.378 51.562 0) (effects (font (size 1.27 1.27)) (hide yes)))
  (property "Datasheet" "http://www.vishay.com/docs/37299/37299.pdf" (at 87.63 39.37 0) (effects (font (size 1.27 1.27)) (hide yes)))
  (property "Description" "LCD 12x2, 8 bit parallel bus, 3V or 5V VDD" (at 80.01 52.07 0) (effects (font (size 1.27 1.27)) (hide yes)))
  (pin "2")
  (pin "10")
  (pin "11")
  (pin "6")
  (pin "8")
  (pin "14")
  (pin "1")
  (pin "9")
  (pin "3")
  (pin "12")
  (pin "15")
  (pin "K2")
  (pin "7")
  (pin "13")
  (pin "5")
  (pin "4")
  (pin "A2")
  (pin "A1")
  (pin "K1")
  (pin "16"))
 (symbol
  (lib_id "power:PWR_FLAG")
  (at 123.19 107.95 90)
  (unit 1)
  (exclude_from_sim no)
  (in_bom yes)
  (on_board yes)
  (dnp no)
  (fields_autoplaced yes)
  (property "Reference" "#FLG01" (at 121.285 107.95 0) (effects (font (size 1.27 1.27)) (hide yes)))
  (property "Value" "PWR_FLAG" (at 119.38 107.9499 90) (effects (font (size 1.27 1.27)) (justify left)))
  (property "Footprint" "" (at 123.19 107.95 0) (effects (font (size 1.27 1.27)) (hide yes)))
  (property "Datasheet" "~" (at 123.19 107.95 0) (effects (font (size 1.27 1.27)) (hide yes)))
  (property "Description" "Special symbol for telling ERC where power comes from" (at 123.19 107.95 0) (effects (font (size 1.27 1.27)) (hide yes)))
  (pin "1"))
 (symbol
  (lib_id "dk_Pushbutton-Switches:GPTS203211B")
  (at 101.6 62.23 90)
  (unit 1)
  (exclude_from_sim no)
  (in_bom yes)
  (on_board yes)
  (dnp no)
  (property "Reference" "S1" (at 102.616 62.23 90) (effects (font (size 1.27 1.27)) (justify right)))
  (property "Value" "GPTS203211B" (at 97.028 61.722 0) (effects (font (size 1.27 1.27)) (justify right)))
  (property "Footprint" "digikey-footprints:PushButton_12x12mm_THT_GPTS203211B" (at 96.52 57.15 0) (effects (font (size 1.27 1.27)) (justify left) (hide yes)))
  (property "Datasheet" "http://switches-connectors-custom.cwind.com/Asset/GPTS203211BR2.pdf" (at 93.98 57.15 0) (effects (font (size 1.524 1.524)) (justify left) (hide yes)))
  (property "Description" "SWITCH PUSHBUTTON SPST 1A 30V" (at 101.6 62.23 0) (effects (font (size 1.27 1.27)) (hide yes)))
  (property "Digi-Key_PN" "CW181-ND" (at 91.44 57.15 0) (effects (font (size 1.524 1.524)) (justify left) (hide yes)))
  (property "MPN" "GPTS203211B" (at 88.9 57.15 0) (effects (font (size 1.524 1.524)) (justify left) (hide yes)))
  (property "Category" "Switches" (at 86.36 57.15 0) (effects (font (size 1.524 1.524)) (justify left) (hide yes)))
  (property "Family" "Pushbutton Switches" (at 83.82 57.15 0) (effects (font (size 1.524 1.524)) (justify left) (hide yes)))
  (property "DK_Datasheet_Link" "http://switches-connectors-custom.cwind.com/Asset/GPTS203211BR2.pdf" (at 81.28 57.15 0) (effects (font (size 1.524 1.524)) (justify left) (hide yes)))
  (property "DK_Detail_Page" "/product-detail/en/cw-industries/GPTS203211B/CW181-ND/3190590" (at 78.74 57.15 0) (effects (font (size 1.524 1.524)) (justify left) (hide yes)))
  (property "Description_1" "SWITCH PUSHBUTTON SPST 1A 30V" (at 76.2 57.15 0) (effects (font (size 1.524 1.524)) (justify left) (hide yes)))
  (property "Manufacturer" "CW Industries" (at 73.66 57.15 0) (effects (font (size 1.524 1.524)) (justify left) (hide yes)))
  (property "Status" "Active" (at 71.12 57.15 0) (effects (font (size 1.524 1.524)) (justify left) (hide yes)))
  (pin "2")
  (pin "1"))
 (sheet_instances
  (path ""
   (page "1")))
 (embedded_fonts no))
